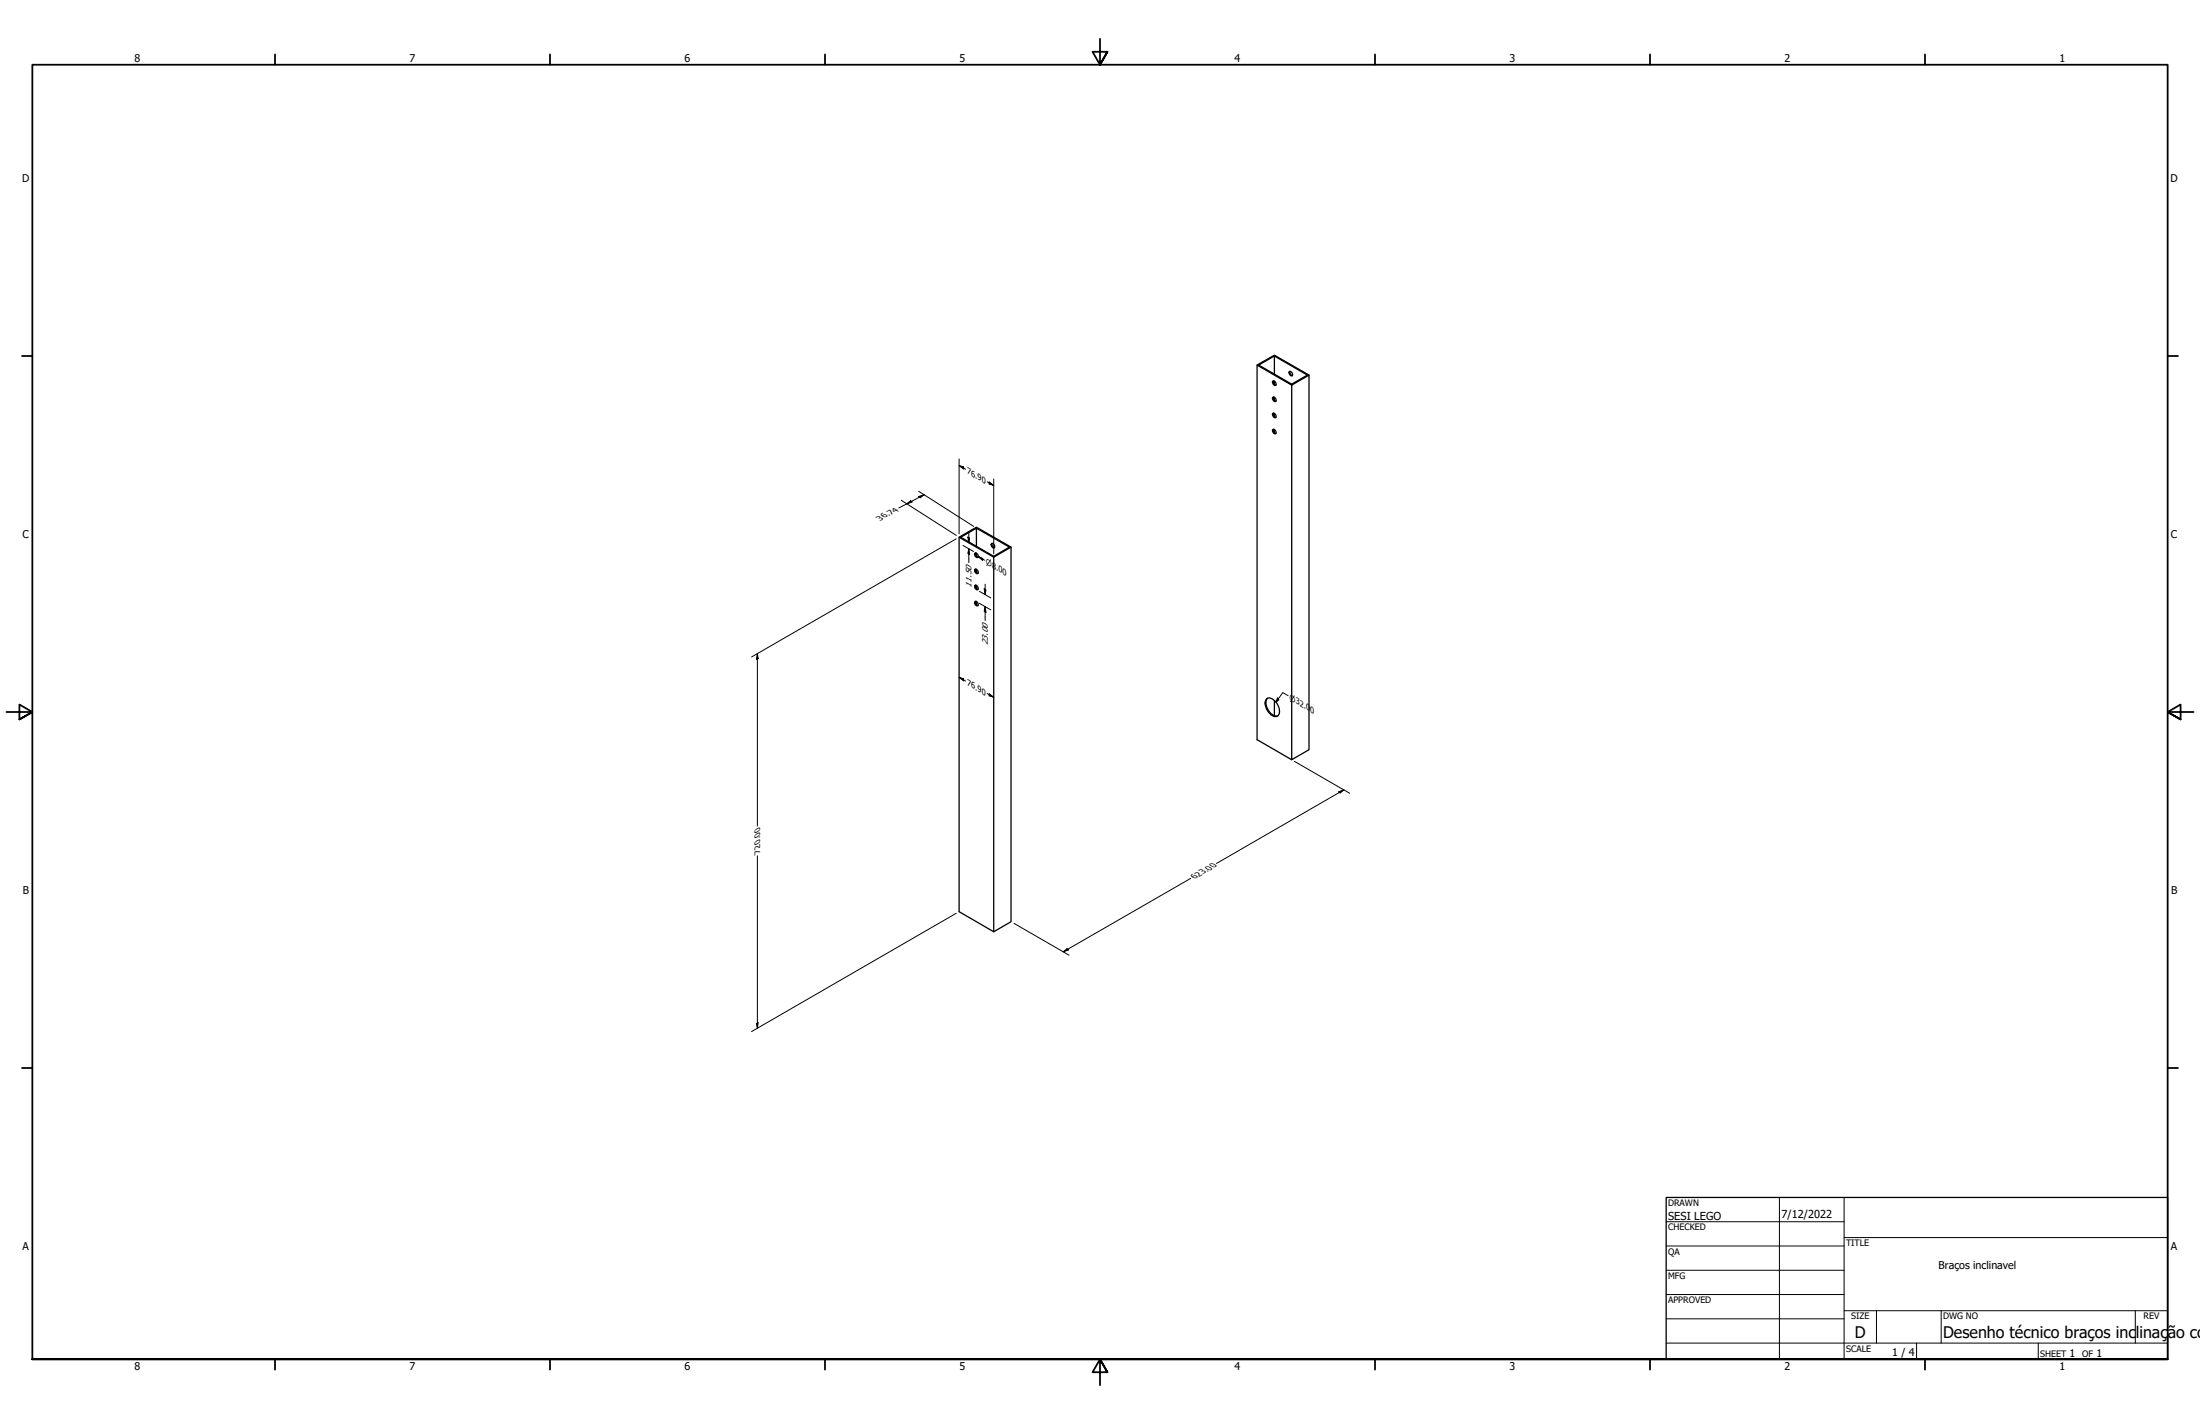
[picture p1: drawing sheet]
<svg xmlns="http://www.w3.org/2000/svg" width="864mm" height="559mm" viewBox="0 0 864 559" stroke-linecap="round" stroke-linejoin="round" font-family="sans-serif">
<g fill="none" stroke="#000" stroke-width=".51">
<path d="M500.3 139.7v7.2M493.5 143.3l6.8-3.9 13.5 7.8M494.1 143.3l6.2-3.6 12.9 7.5-6.2 3.5zM499.7 155.9a1.06 1.06 0 0 1 1 .5 1.06 1.06 0 0 1-.1 1.2 1.24 1.24 0 0 1-.9-1.7zM499.7 149.5a1.06 1.06 0 0 1 1 .6 1.06 1.06 0 0 1-.1 1.2 1.18 1.18 0 0 1-.9-1.8zM499.9 155.8a1.34 1.34 0 0 0 1 1.6M499.9 149.5a1.34 1.34 0 0 0 1 1.6M500.3 149.5v1.2M500.3 155.9v1.2M506.2 145.8a1.06 1.06 0 0 1 1 .5 1.06 1.06 0 0 1-.1 1.2 1.18 1.18 0 0 1-.9-1.7zM506.4 145.7a1.34 1.34 0 0 0 1 1.7M507 151.1l6.8-3.9v147l-6.8 3.9z"/>
<path d="M507 151.1l-13.5-7.8v147l13.5 7.8M499.6 162.4a.91 .91 0 0 1 1.1 .4 .91 .91 0 0 1-.3 1.2l-.6-.6zM499.7 168.5a1.06 1.06 0 0 1 1 .6 1.06 1.06 0 0 1-.1 1.1 1.18 1.18 0 0 1-.9-1.7zM499.9 168.5a1.34 1.34 0 0 0 1 1.6M499.9 162.1a1.34 1.34 0 0 0 1 1.7M500.3 162.2v1.2M500.3 168.5v1.2M376.5 210.8l13.6 7.8M382.7 217.1a.95 .95 0 0 1 1.1 .5 .95 .95 0 0 1-.3 1.2 1.33 1.33 0 0 1-.8-1.7zM383 217a1.34 1.34 0 0 0 .9 1.6M383.3 207.3l12.9 7.4-6.1 3.6-13-7.5 6.2-3.5v7.1M383.3 217.1v1.1"/>
<path d="M389.2 213.4a.98 .98 0 0 1 1.1 .5 .98 .98 0 0 1-.3 1.2 1.29 1.29 0 0 1-.8-1.7zM389.4 213.2a1.34 1.34 0 0 0 1 1.7M396.9 214.7l-6.8 3.9v147l-13.6-7.8v-147l6.8-3.9 13.6 7.8v147l-6.8 3.9M382.6 236.2a.98 .98 0 0 1 1.2 .3 .98 .98 0 0 1-.1 1.2 1.24 1.24 0 0 1-1.1-1.5zM382.7 223.4a1.06 1.06 0 0 1 1.1 .5 1.06 1.06 0 0 1-.1 1.2 1.18 1.18 0 0 1-1-1.7zM382.8 229.6a1.18 1.18 0 0 1 .9 1.9 1.18 1.18 0 0 1-.9-1.9zM383 223.3a1.24 1.24 0 0 0 .9 1.6M383 236a1.34 1.34 0 0 0 .9 1.6M383 229.6a1.34 1.34 0 0 0 .9 1.7M383.3 223.4v1.2M383.3 229.7v1.2M383.3 236v1.2"/>
<path d="M497.1 274.3a2.91 2.91 0 0 1 4 1.5 4.4 4.4 0 0 1 .6 5 2.45 2.45 0 0 1-3.5-1.1 4.8 4.8 0 0 1-1.1-5.4zM497.6 274a4.9 4.9 0 0 0 2.4 6.7l1.6 .2M500.3 274.9v6"/>
</g>
<!-- layer: Border (ANSI) -->
<g fill="none" stroke="#000" stroke-width=".7">
<path d="M431.8 15.2v10.2l-2.9-5.1h5.8l-2.9 5.1 2.9-5.1M107.9 21.3v4.1M215.9 21.3v4.1M323.8 21.3v4.1M539.8 21.3v4.1M647.7 21.3v4.1M755.6 21.3v4.1M8.6 139.7h4.1M850.9 139.7h4.1M2.5 279.4h10.2l-5.1-2.9v5.8l5.1-2.9-5.1 2.9M861.1 279.4h-10.2l5.1-2.9v5.8l-5.1-2.9 5.1 2.9M8.6 419.1h4.1"/>
<path d="M850.9 419.1h4.1M12.7 533.4v-508h838.2v508h-838.2h838.2M107.9 533.4v4.1M215.9 533.4v4.1M323.8 533.4v4.1M434.7 538.5l-2.9-5.1 2.9 5.1h-5.8l2.9-5.1v10.2M539.8 533.4v4.1M647.7 533.4v4.1M755.6 533.4v4.1"/>
</g>
<!-- layer: Title (ANSI) -->
<g fill="none" stroke="#000" stroke-width=".39">
<path d="M654 479.4h69.9M698.5 469.9v63.5M723.9 469.9v63.5M654 488.9h69.9M654 498.5h69.9M723.9 485.6h127M654 508h69.9M654 517.5h69.9M723.9 514.3h127M736.6 514.3v12.7M762 514.3v12.7M838.2 514.3v12.7"/>
<path d="M654 527h196.9M752.3 527v6.4M800.1 527v6.4"/>
</g>
<path d="M654 469.9h196.9v63.5h-196.9z" fill="none" stroke="#000" stroke-width=".51"/>
<g fill="none" stroke="#000" stroke-width=".39">
<path d="M353.8 196.3l21.6 13.8M355.9 197.7l1.5-1.2 .7 .5zM360.6 194.9l2.2-.8-1.5 1.2zM360.6 192.8l21.6 13.8M362.8 194.1l-10 5.2M376.5 182.7l1.8 .6v.8zM376.5 182.7l2.5 1.4M376.5 180.1v29.4M387.5 189l2.6 1.5M388.3 189.1l1.8 1.4-1.8-.6zM390.1 188v29.4M375.3 211.5l-80.3 46.3"/>
<path d="M378 214.1l4.1 2.3M379.9 210.8l.7 .3-.3 1.9zM380.3 215.3l.3 2.3-.7-.4zM380.3 208.9v4.1M380.3 215.3v5.5M384 218.4l1.8 .7-.1 .8zM384 218.4l2.5 1.4M384.4 232l4.5 2.6M384.4 236.7l4.5 2.6M386.3 231.1l.7 .4-.3 1.8zM386.7 238l.3 2.3-.7-.5zM386.7 229.2v4.1"/>
<path d="M386.7 238v5.5M297.3 256.5l.3 1.9-.7 .4zM297.3 256.5v67.7M376.5 265.8l1.8 .6v.8zM376.5 265.8l2.5 1.5M387.5 272.2l2.6 1.4M388.3 272.2l1.8 1.4-1.8-.6zM501.5 273.9l.5 .7-1.1 .9zM505.7 273l-2.1-1.2-2.7 3.7M508.1 298.8l21.7 12.5M525.4 310.8l2.2-.9-1.5 1.2zM527.6 309.9l-50.1 28.9"/>
<path d="M297.3 335.9v67.6M375.3 358.4l-80.3 46.4M467.4 344.7l-50 28.8M398 362.3l21.7 12.5M417.4 373.5l1.4-1.2 .7 .4zM296.9 401.6l.7-.3-.3 2.2z"/>
</g>
<g fill="#000">
<path d="M355.9 197.7l1.5-1.2 .7 .5z" fill-rule="evenodd"/>
<path d="M360.6 194.9l2.2-.8-1.5 1.2z" fill-rule="evenodd"/>
<path d="M376.5 182.7l1.8 .6v.8z" fill-rule="evenodd"/>
<path d="M388.3 189.1l1.8 1.4-1.8-.6z" fill-rule="evenodd"/>
<path d="M379.9 210.8l.7 .3-.3 1.9z" fill-rule="evenodd"/>
<path d="M380.3 215.3l.3 2.3-.7-.4z" fill-rule="evenodd"/>
<path d="M384 218.4l1.8 .7-.1 .8z" fill-rule="evenodd"/>
<path d="M386.3 231.1l.7 .4-.3 1.8z" fill-rule="evenodd"/>
<path d="M297.3 256.5l.3 1.9-.7 .4z" fill-rule="evenodd"/>
<path d="M386.7 238l.3 2.3-.7-.5z" fill-rule="evenodd"/>
<path d="M376.5 265.8l1.8 .6v.8z" fill-rule="evenodd"/>
<path d="M388.3 272.2l1.8 1.4-1.8-.6z" fill-rule="evenodd"/>
<path d="M501.5 273.9l.5 .7-1.1 .9z" fill-rule="evenodd"/>
<path d="M525.4 310.8l2.2-.9-1.5 1.2z" fill-rule="evenodd"/>
<path d="M417.4 373.5l1.4-1.2 .7 .4z" fill-rule="evenodd"/>
<path d="M296.9 401.6l.7-.3-.3 2.2z" fill-rule="evenodd"/>
</g>
<g font-size="6.3">
<text x="728.1" y="524.9">D</text>
<text x="762.8" y="525">Desenho técnico braços inc</text>
<text x="838.4" y="525">l</text>
<text x="839.8" y="525">inaç</text>
<text x="851" y="525">ão co</text>
</g>
<g font-size="4.3">
<text x="654.8" y="478.6">SESI LEGO</text>
<text x="699.3" y="478">7/12/2022</text>
</g>
<g font-size="4.2">
<text x="52.8" y="24.4">8</text>
<text x="160.8" y="24.4">7</text>
<text x="268.7" y="24.4">6</text>
<text x="376.7" y="24.4">5</text>
<text x="484.6" y="24.4">4</text>
<text x="592.6" y="24.4">3</text>
<text x="700.5" y="24.4">2</text>
<text x="808.5" y="24.4">1</text>
<text x="8.8" y="71.4">D</text>
<text x="852" y="71.4">D</text>
<text x="8.9" y="211.1">C</text>
<text x="852.2" y="211.1">C</text>
<text x="9" y="350.8">B</text>
<text x="852.2" y="350.8">B</text>
<text x="8.9" y="490.5">A</text>
<text x="852.2" y="490.5">A</text>
<text x="761" y="498">Braços inclinavel</text>
<text x="742.8" y="532">1 / 4</text>
<text x="812.4" y="532.6">1</text>
<text x="823" y="532.6">1</text>
<text x="52.8" y="537.5">8</text>
<text x="160.8" y="537.5">7</text>
<text x="268.7" y="537.5">6</text>
<text x="376.7" y="537.5">5</text>
<text x="484.6" y="537.5">4</text>
<text x="592.6" y="537.5">3</text>
<text x="700.5" y="537.5">2</text>
<text x="808.5" y="537.5">1</text>
</g>
<g font-size="3.5">
<text x="654.8" y="473.2">DRAWN</text>
<text x="654.8" y="482.8">CHECKED</text>
<text x="724.7" y="488.9">TITLE</text>
<text x="654.8" y="492.3">QA</text>
<text x="654.8" y="501.8">MFG</text>
<text x="654.8" y="511.4">APPROVED</text>
<text x="726.7" y="517.7">SIZE</text>
<text x="762.8" y="517.7">DWG NO</text>
<text x="841.4" y="517.7">REV</text>
<text x="724.7" y="530.4">SCALE</text>
<text x="800.9" y="532.6">SHEET</text>
<text x="817.4" y="532.6">OF</text>
</g>
<g font-size="3.4">
<text x="379.6" y="185.7" transform="rotate(30 379.6 185.7)">76.90</text>
<text x="381.4" y="230.6" transform="rotate(-90 381.4 230.6)">11.50</text>
<text x="387.8" y="253.3" transform="rotate(-90 387.8 253.3)">23.00</text>
<text x="379.6" y="268.9" transform="rotate(30 379.6 268.9)">76.90</text>
<text x="298.4" y="334.6" transform="rotate(-90 298.4 334.6)">720.00</text>
<text x="469.1" y="344.9" transform="rotate(-30 469.1 344.9)">623.00</text>
</g>
<text font-size="3.3" x="345.6" y="204.3" transform="rotate(-28 345.6 204.3)">36.74</text>
<g font-size="3.2">
<text x="387" y="221.4" transform="rotate(30 387 221.4)">⌀8.00</text>
<text x="506.2" y="274.5" transform="rotate(30 506.2 274.5)">⌀32.00</text>
</g>
</svg>
